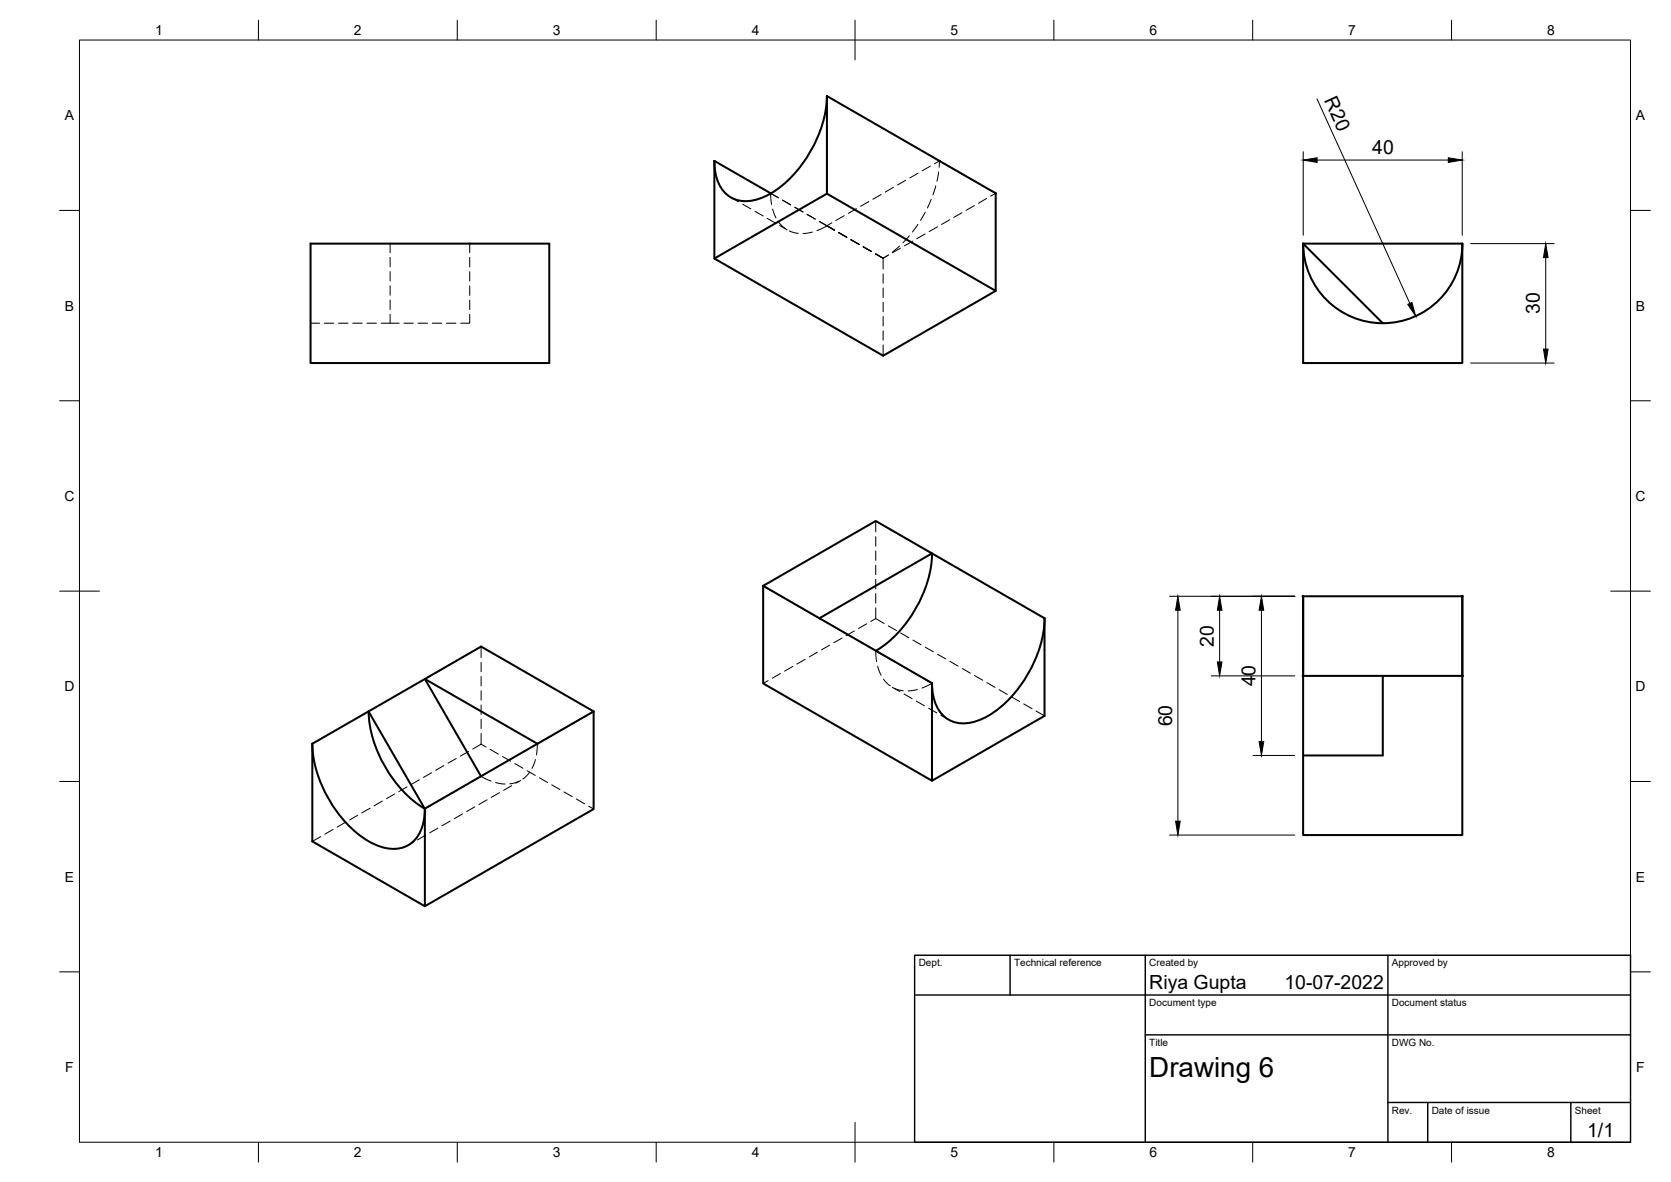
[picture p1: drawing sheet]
<svg xmlns="http://www.w3.org/2000/svg" width="420mm" height="297mm" viewBox="0 0 420 297" stroke-linecap="round" stroke-linejoin="round" font-family="sans-serif">
<!-- layer: Visible -->
<g fill="none" stroke="#000" stroke-width=".51">
<path d="M207.9 24.1v24.6l42.5 24.4v-24.5M207.9 24.1l28.3 16.3M207.9 24.1a31.2 31.2 0 0 1-14.1 24.5 9.9 9.9 0 0 1-10 1 10 10 0 0 1-4.2-9.2M179.6 40.4l14.2 8.2M179.6 40.4v24.6l42.5 24.4 28.3-16.3M207.9 48.7l-28.3 16.3M236.2 40.4v.1M236.2 40.4l14.2 8.2M236.2 40.4h.1M250.4 48.6h.1M78.1 61.2h60v30h-60zM118.1 61.2v.1"/>
<path d="M327.7 61.2l40 .1M327.7 61.2v.1M327.7 61.2a20 20 0 0 0 20 20 20 20 0 0 0 20-20M367.7 61.2v30h-40v-30l20 20M191.9 147.2v24.6l42.4 24.4v-24.5M191.9 147.2l28.3-16.3 14.1 8.2-28.3 16.3M191.9 147.2l42.4 24.5M206 155.4h.1M206.1 155.4h.1M262.7 155.4a31.2 31.2 0 0 1-14.2 24.5 9.9 9.9 0 0 1-10 .9 10 10 0 0 1-4.1-9.1M327.7 149.8h40v20h-40zM367.7 149.8v60.1h-40v-40.1"/>
<path d="M92.7 178.8l14.1 24.5M92.7 178.7a31.2 31.2 0 0 0 14.1 24.6M149.3 178.8v24.5l-42.5 24.4v-24.5M220.3 163.5a31.3 31.3 0 0 0 14.1-24.4l28.2 16.3v24.5l-28.3 16.3M347.7 169.8v20.1h-20M78.5 186.9a31.2 31.2 0 0 0 14.2 24.5 9.9 9.9 0 0 0 10 1 10 10 0 0 0 4.1-9.2M78.5 186.9l42.5-24.4 28.3 16.3-14.2 8.1-28.3-16.3 14.1 24.5M78.5 186.9v24.5l28.3 16.3M135.1 187l-28.3 16.2M135.1 186.9v.1"/>
</g>
<!-- layer: Hidden -->
<g fill="none" stroke="#000" stroke-width=".25">
<path d="M183.8 49.6l1.9 1.1M186.7 51.3l2.1 1.2M189.8 53.1l2.1 1.2M192.9 54.9l2.1 1.2M193.8 48.6l.2 2.8M194.3 52.5l.8 2.3M195.7 49.7l-1.9-1.1 1.9 1.1M195.7 55.8l1.7 1.6M196 56.7l1.9 1.1M196.7 50.3l2.1 1.2M198.5 58l2.2 .6M199.8 52.1l2.1 1.2"/>
<path d="M202.9 53.9l2.1 1.2M204.3 58.3l-2.4 .4M206 55.7l1.9 1.1M206 55.6l1.9 1.1M207.9 56.8h.1M207.9 56.7l1.9 1.1M209.2 56l-1.3 .7M209.8 57.9l-1.9-1.1-2.5 1.2M210.9 58.5l2 1.1M212.3 54.2l-2.1 1.2M215.3 52.4l-2 1.2M218.5 50.7l-2.1 1.1"/>
<path d="M221.6 48.9l-2.1 1.2M224.6 47.1l-2 1.2M227.7 45.3l-2 1.2M228.7 59.2l-1.6 1.8M230.8 56.4l-1.4 1.9M230.8 43.5l-2 1.2M232.6 58.8l-2.1 1.2M232.6 53.3l-1.1 2.1M233.9 41.7l-2 1.2M234.1 50.1l-.9 2.2M235 41.2l1.2-.8-.1 1.6M235.3 46.7l-.7 2.3"/>
<path d="M235.7 57l-2.1 1.2M236 43.2l-.4 2.4M238.8 55.2l-2.1 1.2M241.9 53.5l-2.1 1.1M245 51.7l-2.1 1.2M248.1 49.9l-2.1 1.2M250.4 48.6l-1.3 .7M98.1 61.2v2.3M98.1 64.7v2.4M98.1 68.2v2.4M98.1 71.8v2.4M98.1 75.4v2.4"/>
<path d="M98.1 79v2.2M118.1 61.3v2.2M118.1 64.7v2.4M118.1 68.3v2.4M118.1 71.8v2.4M118.1 75.4v2.4M118.1 79v2.2h-2.3M214 60.2l2 1.2M214 60.3l2 1.2M217 62l2.1 1.2M217.1 62l2 1.2M220.2 63.8l1.9 1.1"/>
<path d="M222.1 64.9v2.7M222.1 68.8v2.4M222.1 72.4v2.4M222.1 76v2.3M222.1 79.5v2.4M223.3 64.1l-1.2 .8M223.4 64.1l-1.3 .8-2-1.1 2 1.1M226.2 61.8l-1.8 1.6M226.4 62.4l-2.1 1.1M229.5 60.6l-2.1 1.2M78.1 81.2h2.2M81.5 81.2h2.4"/>
<path d="M85.1 81.2h2.4M88.7 81.2h2.4M92.3 81.2h2.3M95.8 81.2h4.6M101.6 81.2h2.3M105.1 81.2h2.4M108.7 81.2h2.4M112.3 81.2h2.3M222.1 83.1v2.4M222.1 86.7v2.7M220.2 130.9v2.8M220.2 134.9v2.4"/>
<path d="M220.2 138.5v2.3M234.3 139.1h.1M206 155.4l2 1.1M209 157.1l2.1 1.2M212.1 158.9l2 1.2M214.8 158.6l-2.1 1.2M217.9 156.8l-2 1.2M220.2 152.7v2.8l-1.3 .7M220.2 142v2.4M220.2 145.6v2.4M220.2 149.2v2.4M220.2 155.5l2.1 1.2"/>
<path d="M223.4 157.3l2 1.2M226.4 159.1l2.1 1.2M106.8 170.7h.1M121 162.5v2.7M121 166.4v2.4M121 170v2.4M121 173.6v2.4M121 177.2v2.3M193.1 171l-1.2 .8M196.2 169.3l-2 1.1M199.3 167.5l-2 1.2M202.4 165.7l-2 1.2"/>
<path d="M205.5 163.9l-2 1.2M208.6 162.1l-2 1.2M211.7 160.3l-2 1.2M215.2 160.7l2 1.2M218.3 162.5l1.9 1M220.2 163.6l1.9 1.1M220.7 167.5l.8 2.2M222.1 164.6l-1.9-1.1 .2 2.8M222.2 170.7l1.6 1.7M224.3 172.7l2 1.1M224.9 173l2.2 .6M225.2 166.4l-2.1-1.1 2.1 1.2"/>
<path d="M226.2 167l2.1 1.2-2.1-1.1M227.3 174.4l2.1 1.2M229.3 168.8l2.1 1.2-2.1-1.2M229.6 160.9l2 1.1M230.4 176.2l2.1 1.2M230.7 173.3l-2.4 .3M232.4 170.6l1.9 1.1M232.4 170.6l1.9 1.1-2.5 1.2M232.6 162.6l2.1 1.2M233.5 178l2.1 1.2M235.7 164.4l2.1 1.2M236.6 179.8l1.9 1.1"/>
<path d="M238.8 166.2l2.1 1.2M241.9 168l2.1 1.2M245 169.8l2.1 1.1M248.1 171.5l2.1 1.2M251.2 173.3l2.1 1.2M254.3 175.1l2.1 1.2M257.4 176.9l2.1 1.2M260.5 178.7l2.1 1.2M99.2 199.5l-2 1.2M102.3 197.7l-2 1.2M105.4 196l-2 1.2M108.5 194.2l-2 1.2"/>
<path d="M111.6 192.4l-2 1.2M114.7 190.6l-2.1 1.2M114.9 198.6l-2 1.2M117.8 188.8l-2.1 1.2M118 196.8l-2 1.2M120.9 195.1l2.6 1.2M121 180.7v2.4M121 184.3v2.7M121 195.1l-1.9 1.1M121 187l-2.1 1.2M121 187l1.2 .7M123.3 188.3l2 1.2"/>
<path d="M124.6 196.7l2.4 .3M125.6 199.2l-2.1 1.2M126.3 190.1l2.1 1.2M128.7 197.4l-2.1 1.2M129.4 191.9l2.1 1.2M130.5 196.4l-2.3 .6M131 196.1l-1.3 .7M132.5 193.7l2.1 1.2M133.2 194.1l-1.7 1.7M134.6 190.9l-.8 2.2M135.1 186.9l-.2 2.8M135.6 195.5l2.1 1.1"/>
<path d="M138.7 197.2l2.1 1.2M141.8 199l2.1 1.2M80.7 210.2l-2.2 1.2M83.8 208.4l-2.1 1.2M86.8 206.7l-2 1.1M89.9 204.9l-2 1.2M93 203.1l-2 1.2M96.1 201.3l-2 1.2M103.9 211.7l-1.2 .7M107 209.9l-2.1 1.2M108.7 202.2l-1.9 1.1M110.1 208.1l-2.1 1.2"/>
<path d="M111.8 200.4l-2 1.2M113.2 206.3l-2.1 1.2M116.3 204.5l-2.1 1.2M119.4 202.8l-2.1 1.1M122.5 201l-2.1 1.2M144.9 200.8l2.1 1.2M148 202.6l1.3 .7"/>
</g>
<!-- layer: Hidden Narrow -->
<g fill="none" stroke="#000" stroke-width=".25">
<path d="M207.9 56.8l1.9 1.1M210.9 58.4l2 1.2M214 60.2l2 1.2M217.1 62l2 1.2M220.2 63.8l1.9 1.1M220.2 131l1.9 1.1M223.1 132.7l2.1 1.1M226.2 134.4l2.1 1.2M229.3 136.2l2.1 1.2M232.4 138l1.9 1.1M108.7 169.6l-1.9 1.1M111.8 167.8l-2 1.2"/>
<path d="M114.9 166l-2 1.2M118 164.2l-2 1.2M121 162.5l-1.9 1.1"/>
</g>
<!-- layer: Visible Narrow -->
<path d="M236.2 40.5l14.2 8.1M191.9 147.3l14.1 8.1M149.3 178.8l-14.2 8.2" fill="none" stroke="#000" stroke-width=".25"/>
<!-- layer: Hidden -->
<circle cx="106.8" cy="203.3" r=".11" fill="#000" stroke="#000" stroke-width=".25"/>
<!-- layer: Visible -->
<g fill="#000" stroke="#000" stroke-width=".25">
<circle cx="327.7" cy="149.8" r=".24"/>
<circle cx="367.7" cy="149.8" r=".24"/>
<circle cx="327.7" cy="169.8" r=".24"/>
<circle cx="367.7" cy="169.8" r=".24"/>
</g>
<!-- layer: Border -->
<g fill="none" stroke="#000" stroke-width=".25">
<path d="M20 10.1h390v276.9h-390zM65 5.1v5M115 5.1v5M165 5.1v5M215 5.1v10M265 5.1v5M315 5.1v5M365 5.1v5M15 52.9h5M410 52.9h5M15 100.7h5M410 100.7h5"/>
<path d="M15 148.6h10M405 148.6h10M15 196.4h5M410 196.4h5M15 244.2h5M410 244.2h5M65 287v5M115 287v5M165 287v5M215 282.1v9.9M265 287v5M315 287v5"/>
<path d="M365 287v5"/>
</g>
<!-- layer: TitleBlock -->
<path d="M230 240.1h180v46.9h-180zM230 250h180M254 240.1v9.9M288 240.1v46.9M349 240.1v46.9M288 260.1h122M349 277.1h61M359 277.1v9.9M395 277.1v9.9" fill="none" stroke="#000" stroke-width=".36"/>
<!-- layer: Dimensions -->
<g fill="none" stroke="#000" stroke-width=".25">
<path d="M327.7 38.1v21M331.2 24.9l23.3 51.3M367.7 38.1v21M331.2 40.2h33M369.8 61.2h21M388.7 64.7v23M369.8 91.2h21M294.1 149.8h31.5M296.2 153.4v53M306.7 153.4v13M317.2 153.4v33M304.6 169.8h21"/>
<path d="M315.1 189.9h10.5M294.1 209.9h31.5"/>
</g>
<path d="M327.7 40.2l3.5-.5v1.1zM364.2 39.7l3.5 .5-3.5 .6zM354 76.5l1-.5 .9 3.4zM388.7 61.2l.6 3.5h-1.2zM388.1 87.7h1.2l-.6 3.5zM296.2 149.8l.6 3.6h-1.2zM306.7 149.8l.6 3.6h-1.2zM317.2 149.8l.6 3.6h-1.2zM306.1 166.4h1.2l-.6 3.4zM316.6 186.4h1.2l-.6 3.5zM295.6 206.4h1.2l-.6 3.5z" fill="#000" stroke="#000" stroke-width=".25"/>
<text font-size="7" x="289" y="270.6">Drawing 6</text>
<g font-size="4.9">
<text x="332.9" y="25.2" transform="rotate(66 332.9 25.2)">R20</text>
<text x="345" y="38.8">40</text>
<text x="387.2" y="78.9" transform="rotate(-90 387.2 78.9)">30</text>
<text x="305.2" y="162.5" transform="rotate(-90 305.2 162.5)">20</text>
<text x="315.7" y="172.5" transform="rotate(-90 315.7 172.5)">40</text>
<text x="294.7" y="182.5" transform="rotate(-90 294.7 182.5)">60</text>
<text x="289" y="248.5">Riya Gupta</text>
<text x="323" y="248.5">10-07-2022</text>
<text x="399.1" y="285.7">1/1</text>
</g>
<g font-size="3.5">
<text x="39" y="8.8">1</text>
<text x="89" y="8.8">2</text>
<text x="139" y="8.8">3</text>
<text x="189" y="8.8">4</text>
<text x="239" y="8.8">5</text>
<text x="289" y="8.8">6</text>
<text x="339" y="8.8">7</text>
<text x="389" y="8.8">8</text>
<text x="16.3" y="30.2">A</text>
<text x="411.3" y="30.2">A</text>
<text x="16.3" y="78">B</text>
<text x="411.3" y="78">B</text>
<text x="16.2" y="125.9">C</text>
<text x="411.2" y="125.9">C</text>
<text x="16.2" y="173.7">D</text>
<text x="411.2" y="173.7">D</text>
<text x="16.3" y="221.6">E</text>
<text x="411.3" y="221.6">E</text>
<text x="16.4" y="269.4">F</text>
<text x="411.4" y="269.4">F</text>
<text x="39" y="290.8">1</text>
<text x="89" y="290.8">2</text>
<text x="139" y="290.8">3</text>
<text x="189" y="290.8">4</text>
<text x="239" y="290.8">5</text>
<text x="289" y="290.8">6</text>
<text x="339" y="290.8">7</text>
<text x="389" y="290.8">8</text>
</g>
<g font-size="2.5">
<text x="231" y="242.9">Dept.</text>
<text x="255" y="242.9">Technical reference</text>
<text x="289" y="242.9">Created by</text>
<text x="350" y="242.9">Approved by</text>
<text x="289" y="252.8">Document type</text>
<text x="350" y="252.8">Document status</text>
<text x="289" y="262.9">Title</text>
<text x="350" y="262.9">DWG No.</text>
<text x="350" y="279.9">Rev.</text>
<text x="360" y="279.9">Date of issue</text>
<text x="396" y="279.9">Sheet</text>
</g>
</svg>
